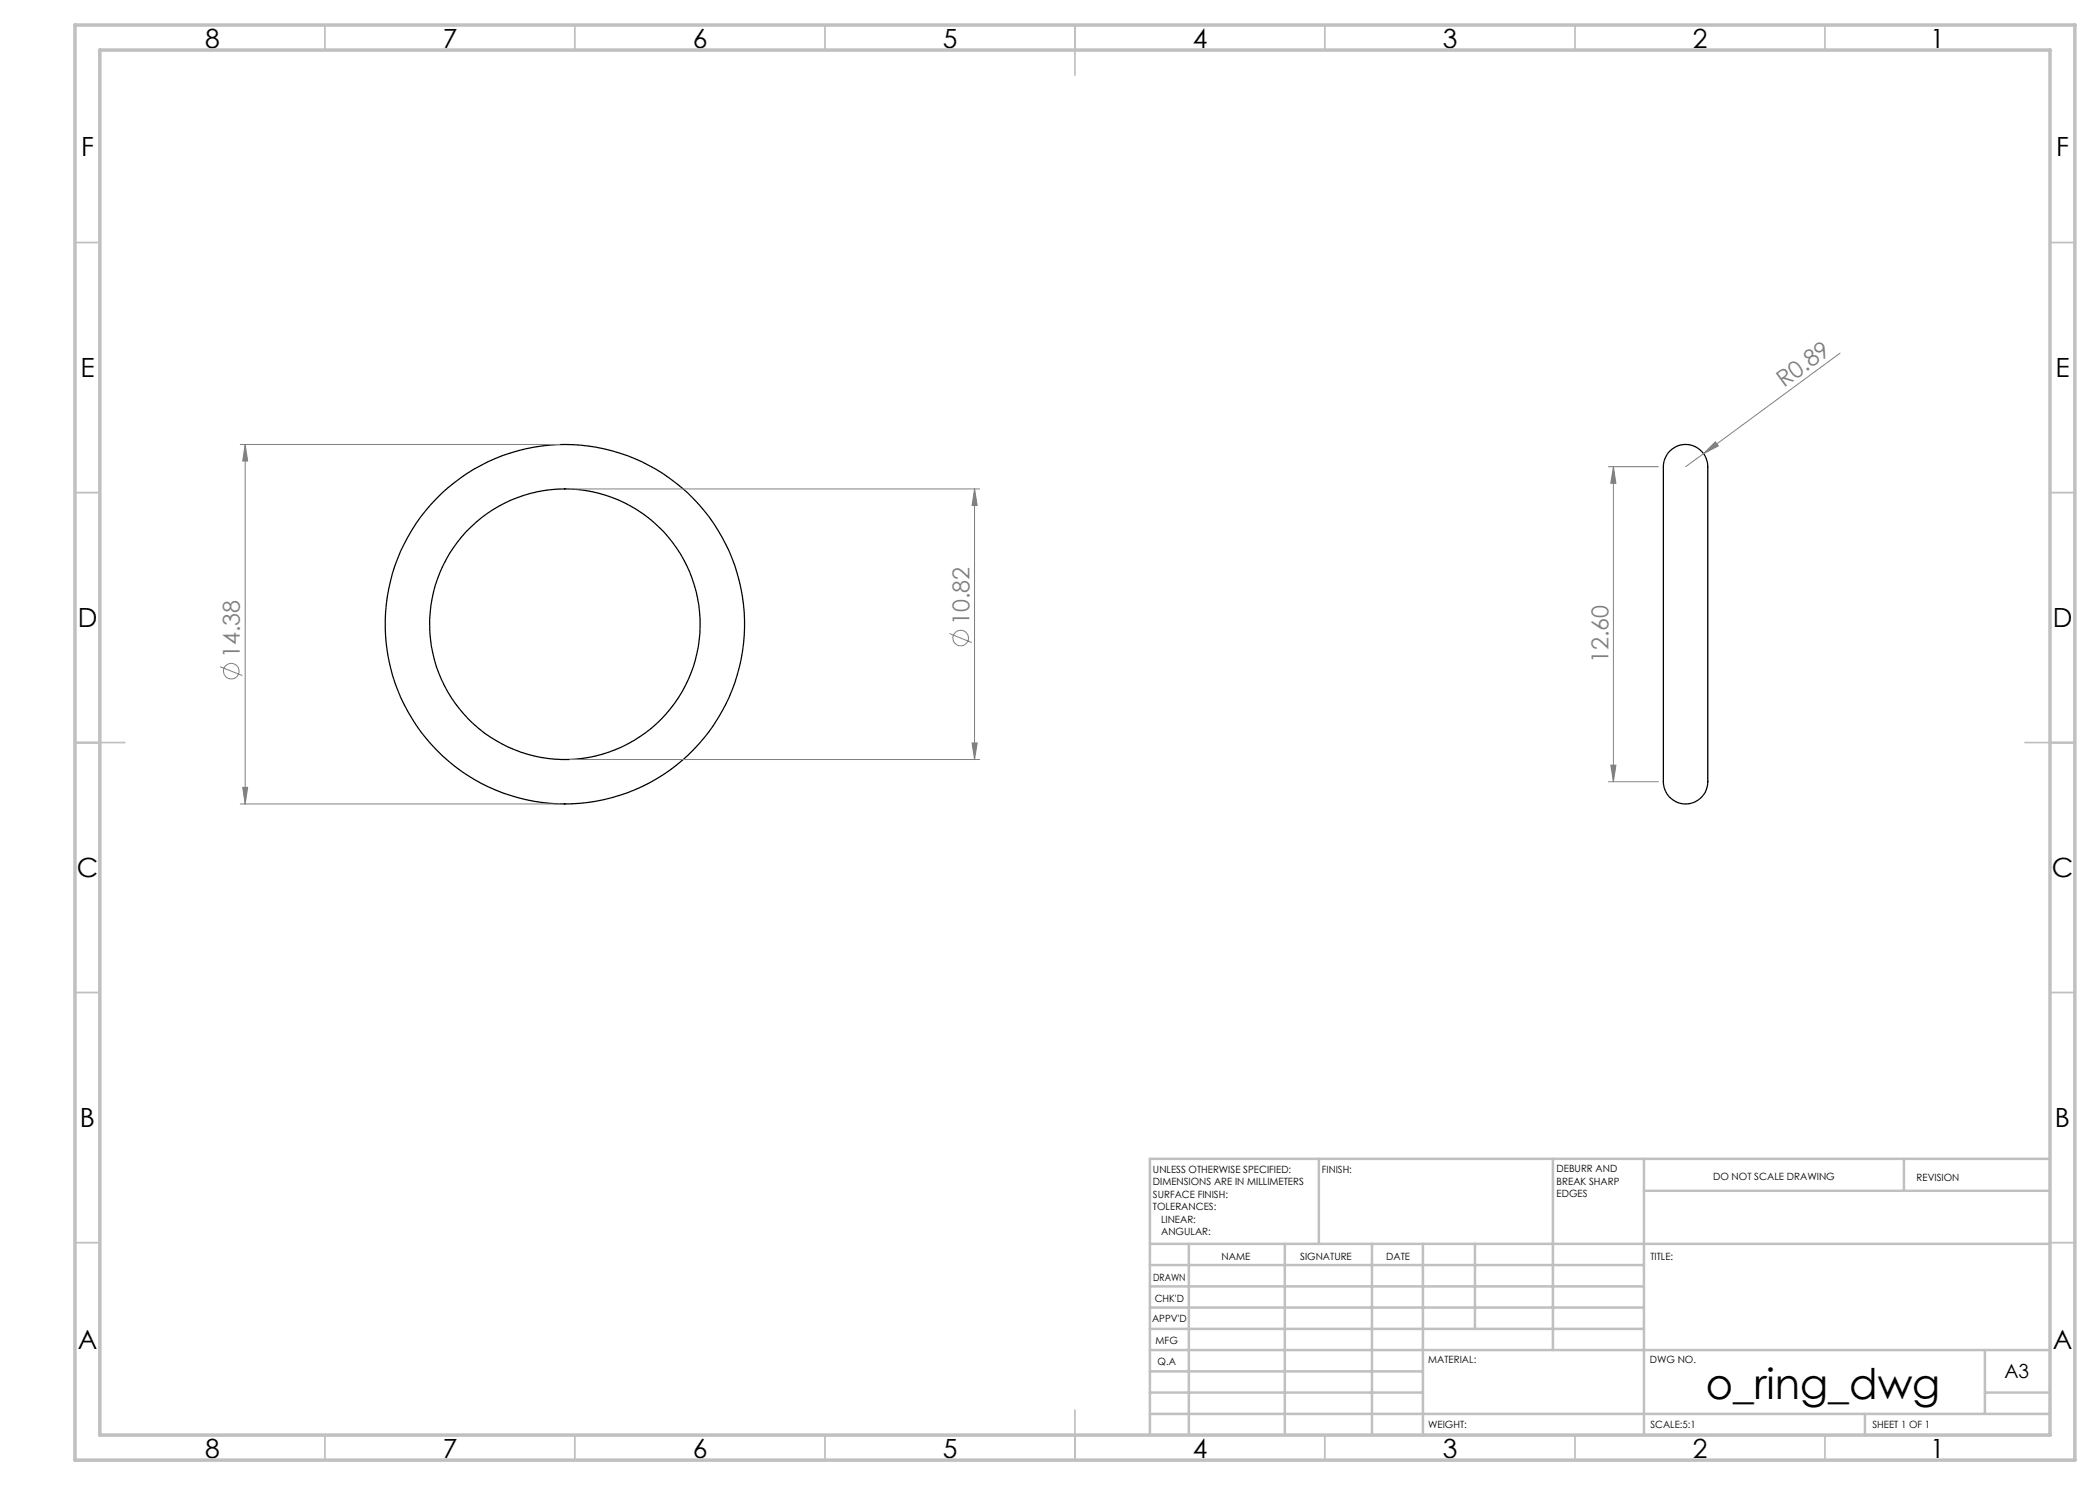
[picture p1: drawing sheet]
<svg xmlns="http://www.w3.org/2000/svg" width="420mm" height="297mm" viewBox="0 0 420 297" stroke-linecap="round" stroke-linejoin="round" font-family="sans-serif">
<g fill="none" stroke="#000" stroke-width=".25">
<path d="M333.9 90.3a4.5 4.5 0 0 1 5.3-.9 4.5 4.5 0 0 1 2.4 4.8v60.9a4.8 4.8 0 0 1-4.8 5.7 4.8 4.8 0 0 1-4.1-5.7v-61.2a4.8 4.8 0 0 1 1.2-3.6z"/>
<circle cx="113" cy="124.8" r="27.1"/>
<circle cx="113" cy="124.9" r="35.9"/>
</g>
<g fill="none" stroke="#808080" stroke-width=".2">
<path d="M368 70.6l-27.3 20.1M48 88.9h64M49 88.9l.5 3.3h-1zM49 88.9v71.9M114 97.8h81.9M194.9 97.8l.5 3.3h-1zM194.9 97.8v54.1M321.7 93.3h10M322.7 93.3v63M322.7 93.3l.5 3.4h-1zM340.7 90.7l-3.6 2.6M343.1 88.4l.6 .8-3 1.5z"/>
<path d="M44 133.3l4.5 1.8M189.9 126.7l4.4 1.8M48.5 157.5h1l-.5 3.3zM114 151.9h81.9M194.4 148.6h1l-.5 3.3zM321.7 156.3h10M322.2 153h1l-.5 3.3zM48 160.8h64"/>
<circle cx="46.3" cy="134.2" r="1.56"/>
<circle cx="192.1" cy="127.6" r="1.56"/>
</g>
<g fill="none" stroke="#c0c0c0" stroke-width=".35">
<path d="M65 5v5M115 5v5M165 5v5M215 5v10M265 5v5M315 5v5M365 5v5M15 48.5h5M410 48.5h5M15 98.5h5M410 98.5h5M15 148.5h10"/>
<path d="M405 148.5h10M15 198.5h5M410 198.5h5M15 248.5h5M410 248.5h5M65 287v5M115 287v5M165 287v5M215 282v10M265 287v5M315 287v5M365 287v5"/>
</g>
<g fill="none" stroke="#c0c0c0" stroke-width=".5">
<path d="M263.8 231.8v17M310.6 231.8v38.2M328.8 231.8v55.2M328.8 238.2h81.2M380.8 231.8v6.4M410 231.8h-180v55.2M230 248.8h180M230 257.3h98.8M230 253h98.8M237.8 248.8v38.2M257 248.8v38.2M274.4 248.8v38.2"/>
<path d="M284.6 248.8v38.2M295 248.8v17M230 265.8h98.8M230 261.5h98.8M230 278.5h54.6M230 274.3h54.6M230 270h180M397 278.5h13M397 270v12.8M230 282.8h180M373 282.8v4.2"/>
</g>
<path d="M15 5h400v287h-400zM20 10h390v277h-390z" fill="none" stroke="#c0c0c0" stroke-width=".7"/>
<g fill="#808080">
<path d="M343.1 88.4l.6 .8-3 1.5z"/>
<path d="M194.9 97.8l.5 3.3h-1zM194.4 148.6h1l-.5 3.3zM49 88.9l.5 3.3h-1zM48.5 157.5h1l-.5 3.3zM322.7 93.3l.5 3.4h-1zM322.2 153h1l-.5 3.3z"/>
</g>
<text font-size="8.5" x="341.2" y="279.7">o_ring_dwg</text>
<g font-size="5.3">
<text x="41" y="9.5">8</text>
<text x="88.5" y="9.5">7</text>
<text x="138.5" y="9.5">6</text>
<text x="188.5" y="9.5">5</text>
<text x="238.5" y="9.5">4</text>
<text x="288.5" y="9.5">3</text>
<text x="338.5" y="9.5">2</text>
<text x="386" y="9.5">1</text>
<text x="16.2" y="31.2">F</text>
<text x="411.2" y="31.2">F</text>
<text x="16.1" y="75.5">E</text>
<text x="411.1" y="75.5">E</text>
<text x="15.5" y="125.5">D</text>
<text x="410.5" y="125.5">D</text>
<text x="15.4" y="175.5">C</text>
<text x="410.4" y="175.5">C</text>
<text x="16" y="225.5">B</text>
<text x="411" y="225.5">B</text>
<text x="15.5" y="269.7">A</text>
<text x="410.5" y="269.7">A</text>
<text x="41" y="291.5">8</text>
<text x="88.5" y="291.5">7</text>
<text x="138.5" y="291.5">6</text>
<text x="188.5" y="291.5">5</text>
<text x="238.5" y="291.5">4</text>
<text x="288.5" y="291.5">3</text>
<text x="338.5" y="291.5">2</text>
<text x="386" y="291.5">1</text>
</g>
<g font-size="4.7" fill="#808080">
<text x="356.8" y="77.6" transform="rotate(-36 356.8 77.6)">R0.89</text>
<text x="193.9" y="125" transform="rotate(-90 193.9 125)">10.82</text>
<text x="48" y="131.6" transform="rotate(-90 48 131.6)">14.38</text>
<text x="321.7" y="132.6" transform="rotate(-90 321.7 132.6)">12.60</text>
</g>
<text font-size="3.9" x="400.9" y="275.5">A3</text>
<g font-size="2">
<text x="230.6" y="234.6">UNLESS OTHERWISE SPECIFIED:</text>
<text x="230.6" y="237.1">DIMENSIONS ARE IN MILLIMETERS</text>
<text x="230.6" y="239.6">SURFACE FINISH:</text>
<text x="264.4" y="234.6">FINISH:</text>
<text x="311.3" y="234.5">DEBURR AND</text>
<text x="311.3" y="237">BREAK SHARP</text>
<text x="311.3" y="239.5">EDGES</text>
<text x="342.6" y="236">DO NOT SCALE DRAWING</text>
<text x="383.3" y="236.2">REVISION</text>
<text x="230.6" y="242.1">TOLERANCES:</text>
<text x="232.2" y="244.6">LINEAR:</text>
<text x="232.2" y="247.1">ANGULAR:</text>
<text x="244.3" y="252">NAME</text>
<text x="260" y="251.9">SIGNATURE</text>
<text x="277.2" y="251.9">DATE</text>
<text x="330.1" y="251.9">TITLE:</text>
<text x="230.6" y="256.1">DRAWN</text>
<text x="230.9" y="260.3">CHK'D</text>
<text x="230.4" y="264.4">APPV'D</text>
<text x="231.1" y="268.8">MFG</text>
<text x="231.5" y="273">Q.A</text>
<text x="285.6" y="272.5">MATERIAL:</text>
<text x="330" y="272.5">DWG NO.</text>
<text x="285.6" y="285.5">WEIGHT:</text>
<text x="330.1" y="285.6">SCALE:5:1</text>
<text x="374.5" y="285.6">SHEET 1 OF 1</text>
</g>
</svg>
